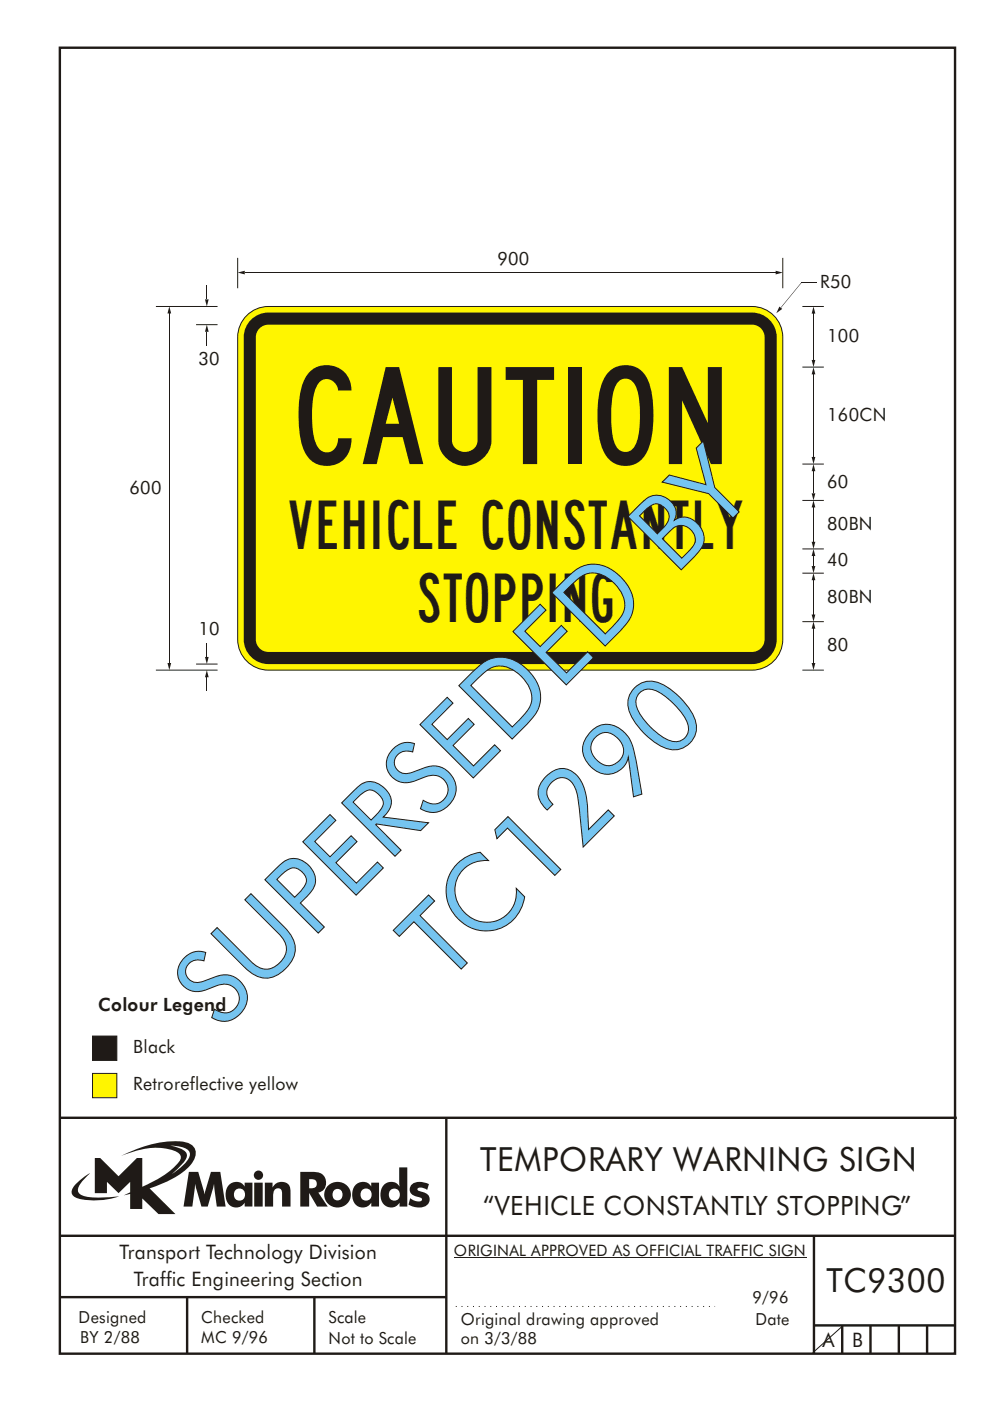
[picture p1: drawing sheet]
<svg xmlns="http://www.w3.org/2000/svg" width="210mm" height="297mm" viewBox="0 0 210 297" stroke-linecap="round" stroke-linejoin="round" font-family="sans-serif">
<g fill="none" stroke="#1f1a17" stroke-width=".51">
<path d="M12.7 10.1h189.9v276.9h-189.9zM12.7 237h190.3M94.7 236.9v50.1M12.7 262h190M12.7 275h82M39.7 275v12M66.7 275v12M172.7 262v25M172.7 281h30M178.7 281v6M184.7 281v6M190.7 281v6"/>
<path d="M196.7 281v6"/>
</g>
<path d="M96.7 277h55" fill="none" stroke="#1f1a17" stroke-width=".21" stroke-dasharray=".2 1" stroke-linecap="butt"/>
<path d="M36.1 242.9a5.8 5.8 0 0 1 3.9 1 1.58 1.58 0 0 1-.2 2.1l-1.1 1.2-2.3 1.8 .9-.9a6.5 6.5 0 0 0 2.4-3.2 2.43 2.43 0 0 0-2.3-1.7zM20.1 245.5v7.5h2.6v-2.4l2.5 2.4 2.4-2.4v2.2l-1.3 .6 1.3-.3v3.2h2.6v-2.2l3.4 3.3h3.6l-5.5-5.4a20.1 20.1 0 0 0 8.7-5 3.1 3.1 0 0 0 .8-3.8 3.8 3.8 0 0 0-3.1-1.2 25.1 25.1 0 0 0-12.4 3.1 16.1 16.1 0 0 1 11.1-1.2 1.56 1.56 0 0 1 1.5 2 17.9 17.9 0 0 1-8.1 5.7v-6.1h-1.2l-3.8 3.9-3.9-3.9zM16.2 250.9a1.82 1.82 0 0 0-.6 2.7 9.9 9.9 0 0 0 5.8 .9l1.9-.3 2-.6a22.2 22.2 0 0 1-7.7-.1 1.33 1.33 0 0 1-.8-2.2l1-1.2 1.3-1.4-1.4 .9zM65.6 250a1.13 1.13 0 0 1 1.2 .2 1.13 1.13 0 0 1 .4 1.2 1.26 1.26 0 0 1-1.6 .5zM63.7 248.5v7.3h1.9v-2.9l1.7 2.9h2.2l-2-2.9a2.25 2.25 0 0 0 1.6-2.7 2.25 2.25 0 0 0-2.6-1.7zM68.9 253.3a2.8 2.8 0 0 0 5.6 0 2.8 2.8 0 0 0-5.6 0zM71 252.3a1.15 1.15 0 0 1 1.7 1 1.15 1.15 0 0 1-1.7 1 1.46 1.46 0 0 1 0-2zM75.5 251.1a3.2 3.2 0 0 0 .4 4.7 2.13 2.13 0 0 0 2.9-.8v.8h1.6v-5.1h-1.6v.9a2.07 2.07 0 0 0-3.3-.5zM76.9 252.2a1.23 1.23 0 0 1 1.7 .3 1.23 1.23 0 0 1-.2 1.7 1.23 1.23 0 0 1-1.7-.1 1.55 1.55 0 0 1 .2-1.9zM84.7 247.5l.1 4.1a2.16 2.16 0 0 0-2.4-1 2.16 2.16 0 0 0-1.6 2 2.52 2.52 0 0 0 2.7 3.4 2.11 2.11 0 0 0 1.3-1v.8h1.6v-8.3zM82.9 252.2a1.24 1.24 0 0 1 1.9 1.1 1.24 1.24 0 0 1-1.9 1 1.47 1.47 0 0 1 0-2.1zM87.5 251a1.52 1.52 0 0 0-.5 1.7 1.52 1.52 0 0 0 1.5 1 .82 .82 0 0 1 1 .8 2.07 2.07 0 0 1-2.5-.5l-.3 1.4a3.8 3.8 0 0 0 3.9 .1 1.56 1.56 0 0 0 .5-1.7 1.56 1.56 0 0 0-1.4-1.1 1.25 1.25 0 0 1-1.1-.5 1.21 1.21 0 0 1 1.7-.1l.3 .2 .4-1.3a3.7 3.7 0 0 0-3.5 0zM40.1 248.5l-1.2 7.3h1.9l.6-4.8 1.3 4.8h1.4l1.3-4.8 .6 4.8h1.9l-1.2-7.3h-1.9l-1.4 4.8-1.3-4.8zM48.7 251.1a3.2 3.2 0 0 0 .4 4.7 2.13 2.13 0 0 0 2.8-.8v.8h1.7v-5.1h-1.7v.9a2.07 2.07 0 0 0-3.2-.5zM50.1 252.2a1.23 1.23 0 0 1 1.6 .3 1.23 1.23 0 0 1-.2 1.7 1.23 1.23 0 0 1-1.7-.1 1.55 1.55 0 0 1 .3-1.9zM53.9 250.7v5.1h1.8v-5.1zM53.8 249.2a1 1 0 0 0 2 0 1 1 0 0 0-2 0zM56.2 250.7v5.1h1.7a5.4 5.4 0 0 1 .4-3.6 .91 .91 0 0 1 1.1-.2 .91 .91 0 0 1 .4 1.1v2.7h1.8v-2.9a2 2 0 0 0-1.3-2.3 2 2 0 0 0-2.5 1.2v-1.1z" fill-rule="evenodd" fill="#1f1a17"/>
<path d="M96.3 266.7h74.7" fill="none" stroke="#1f1a17" stroke-width=".21"/>
<path d="M19.6 227.6h5.2v5.1h-5.2z" fill-rule="evenodd" fill="#fff500" stroke="#1f1a17" stroke-width=".21"/>
<path d="M19.6 219.7h5.2v5.1h-5.2z" fill-rule="evenodd" fill="#1f1a17" stroke="#1f1a17" stroke-width=".21"/>
<path d="M52 67.2a6.5 6.5 0 0 1 4.9-2.2h102.7a6.5 6.5 0 0 1 6.5 6.5v64.1a6.5 6.5 0 0 1-6.5 6.5h-102.7a6.5 6.5 0 0 1-6.5-6.5v-64.1a6.5 6.5 0 0 1 1.6-4.3z" fill-rule="evenodd" fill="#fff500" stroke="#1f1a17" stroke-width=".21"/>
<path d="M53.2 67.8a5.2 5.2 0 0 1 3.7-1.5h102.7a5.3 5.3 0 0 1 5.2 5.2v64.1a5.3 5.3 0 0 1-5.2 5.2h-102.7a5.3 5.3 0 0 1-5.2-5.2v-64.1a5.2 5.2 0 0 1 1.5-3.7z" fill-rule="evenodd" fill="#1f1a17"/>
<path d="M54.9 69.8a2.66 2.66 0 0 1 2-1h102.7a2.67 2.67 0 0 1 2.6 2.7v64.1a2.67 2.67 0 0 1-2.6 2.6h-102.7a2.67 2.67 0 0 1-2.6-2.6v-64.1l.1-.6z" fill-rule="evenodd" fill="#fff500"/>
<path d="M172.6 131.8l.4 1.5h-.8l.4-1.5 .4 1.5z" fill-rule="evenodd" fill="#1f1a17"/>
<path d="M172.6 133.3v7.2" fill="none" stroke="#1f1a17" stroke-width=".21"/>
<g fill="#1f1a17">
<path d="M172.2 140.6h.8l-.4 1.5 .4-1.5-.4 1.5z" fill-rule="evenodd"/>
<path d="M172.6 121.5l.4 1.5h-.8l.4-1.5 .4 1.5z" fill-rule="evenodd"/>
</g>
<path d="M172.6 123v7.3" fill="none" stroke="#1f1a17" stroke-width=".21"/>
<g fill="#1f1a17">
<path d="M172.2 130.3h.8l-.4 1.5 .4-1.5-.4 1.5z" fill-rule="evenodd"/>
<path d="M172.6 116.4l.4 1.5h-.8l.4-1.5 .4 1.5z" fill-rule="evenodd"/>
</g>
<path d="M172.6 117.9v2.1" fill="none" stroke="#1f1a17" stroke-width=".21"/>
<g fill="#1f1a17">
<path d="M172.2 120h.8l-.4 1.5 .4-1.5-.4 1.5z" fill-rule="evenodd"/>
<path d="M172.6 106.1l.4 1.5h-.8l.4-1.5 .4 1.5z" fill-rule="evenodd"/>
</g>
<path d="M172.6 107.6v7.2" fill="none" stroke="#1f1a17" stroke-width=".21"/>
<g fill="#1f1a17">
<path d="M172.2 114.9h.8l-.4 1.5 .4-1.5-.4 1.5z" fill-rule="evenodd"/>
<path d="M172.6 77.9l.4 1.5h-.8l.4-1.5 .4 1.5z" fill-rule="evenodd"/>
</g>
<path d="M172.6 79.4v17.4" fill="none" stroke="#1f1a17" stroke-width=".21"/>
<g fill="#1f1a17">
<path d="M172.2 96.9h.8l-.4 1.5 .4-1.5-.4 1.5z" fill-rule="evenodd"/>
<path d="M172.6 98.4l.4 1.5h-.8l.4-1.5 .4 1.5z" fill-rule="evenodd"/>
</g>
<path d="M172.6 99.9v4.7" fill="none" stroke="#1f1a17" stroke-width=".21"/>
<g fill="#1f1a17">
<path d="M172.2 104.6h.8l-.4 1.5 .4-1.5-.4 1.5z" fill-rule="evenodd"/>
<path d="M172.6 65l.4 1.5h-.8l.4-1.5 .4 1.5z" fill-rule="evenodd"/>
</g>
<path d="M172.6 66.5v9.8" fill="none" stroke="#1f1a17" stroke-width=".21"/>
<path d="M172.2 76.3h.8l-.4 1.5 .4-1.5-.4 1.5z" fill-rule="evenodd" fill="#1f1a17"/>
<path d="M170.2 65h4.6M170.2 77.8h4.6M170.2 98.4h4.6M170.2 116.4h4.6M170.2 106.1h4.6M170.2 131.8h4.6M170.2 121.5h4.6M170.2 142.1h4.6" fill="none" stroke="#1f1a17" stroke-width=".21"/>
<path d="M50.4 57.8l1.5-.4v.8l-1.5-.4 1.5-.4z" fill-rule="evenodd" fill="#1f1a17"/>
<path d="M52 57.8h112.5" fill="none" stroke="#1f1a17" stroke-width=".21"/>
<path d="M164.6 57.4l1.5 .4-1.5 .4v-.8l1.5 .4z" fill-rule="evenodd" fill="#1f1a17"/>
<path d="M50.4 54.7v6.4M166.1 54.7v6.4" fill="none" stroke="#1f1a17" stroke-width=".21"/>
<path d="M165.4 65l.6 .5-1.3 .9z" fill-rule="evenodd" fill="#1f1a17"/>
<path d="M170 59.9l-4.3 5.4z" fill="#1f1a17"/>
<path d="M170 59.9h3.2M33.1 65h13.1M41.6 68.8h4.6M43.9 136.4v2.9M33.1 142.1h13.1M41.6 140.8h4.6" fill="none" stroke="#1f1a17" stroke-width=".21"/>
<g fill="#1f1a17">
<path d="M43.5 139.3h.8l-.4 1.5 .4-1.5-.4 1.5z" fill-rule="evenodd"/>
<path d="M35.9 65l.4 1.5h-.8l.4-1.5 .4 1.5z" fill-rule="evenodd"/>
</g>
<path d="M35.9 66.5v74" fill="none" stroke="#1f1a17" stroke-width=".21"/>
<path d="M35.5 140.6h.8l-.4 1.5 .4-1.5-.4 1.5z" fill-rule="evenodd" fill="#1f1a17"/>
<path d="M43.9 60.6v2.8" fill="none" stroke="#1f1a17" stroke-width=".21"/>
<path d="M43.5 63.5h.8l-.4 1.5 .4-1.5-.4 1.5z" fill-rule="evenodd" fill="#1f1a17"/>
<path d="M43.9 143.6v2.9" fill="none" stroke="#1f1a17" stroke-width=".21"/>
<path d="M43.9 142.1l.4 1.5h-.8z" fill-rule="evenodd" fill="#1f1a17"/>
<path d="M43.9 70.4v2.9" fill="none" stroke="#1f1a17" stroke-width=".21"/>
<path d="M43.9 68.8l.4 1.5h-.8z" fill-rule="evenodd" fill="#1f1a17"/>
<path d="M178.8 281.1l-6.4 5.7" fill="none" stroke="#1f1a17" stroke-width=".21"/>
<g font-size="22.4" fill="#1f1a17">
<text x="94.6" y="208.7" transform="rotate(-45 94.6 208.7)">TC1290</text>
<text x="46.7" y="218.7" transform="rotate(-45 46.7 218.7)">SUPERSEDED BY</text>
</g>
<text font-size="20.6" fill="#1f1a17" x="63.3" y="98.4">CAUTION</text>
<g font-size="10.3" fill="#1f1a17">
<text x="61.4" y="116.4">VEHICLE CONSTANTLY</text>
<text x="89" y="131.8">STOPPING</text>
</g>
<g font-size="7.1" fill="#1f1a17">
<text x="101.9" y="248.3">TEMPORARY WARNING SIGN</text>
<text x="175.4" y="274">TC9300</text>
</g>
<text font-size="5.6" fill="#1f1a17" x="102.5" y="257.6">“VEHICLE CONSTANTLY STOPPING”</text>
<g font-size="4.2" fill="#1f1a17">
<text x="25.4" y="267">Transport Technology Division</text>
<text x="28.4" y="272.6">Traffic Engineering Section</text>
<text x="174.5" y="285.5">A</text>
<text x="180.8" y="285.6">B</text>
</g>
<g font-size="3.9" fill="#1f1a17">
<text x="105.5" y="56.1">900</text>
<text x="174" y="61.1">R50</text>
<text x="42.1" y="77.4">30</text>
<text x="175.5" y="72.5">100</text>
<text x="175.5" y="89.3">160CN</text>
<text x="27.5" y="104.7">600</text>
<text x="175.5" y="103.4">60</text>
<text x="175.5" y="112.3">80BN</text>
<text x="175.5" y="120.1">40</text>
<text x="175.5" y="127.8">80BN</text>
<text x="42.1" y="134.7">10</text>
<text x="175.5" y="138">80</text>
<text x="20.8" y="214.4">Colour Legend</text>
<text x="28.3" y="223.3">Black</text>
<text x="28.3" y="231.2">Retroreflective yellow</text>
</g>
<g font-size="3.5" fill="#1f1a17">
<text x="16.7" y="280.5">Designed</text>
<text x="42.7" y="280.5">Checked</text>
<text x="69.7" y="280.5">Scale</text>
<text x="97.8" y="281">Original drawing approved</text>
<text x="159.6" y="276.3">9/96</text>
<text x="160.3" y="281">Date</text>
<text x="17" y="284.8">BY 2/88</text>
<text x="42.7" y="284.8">MC 9/96</text>
<text x="69.7" y="285">Not to Scale</text>
<text x="97.8" y="285">on 3/3/88</text>
</g>
<text font-size="3.4" fill="#1f1a17" x="96.3" y="266.3">ORIGINAL APPROVED AS OFFICIAL TRAFFIC SIGN</text>
</svg>
